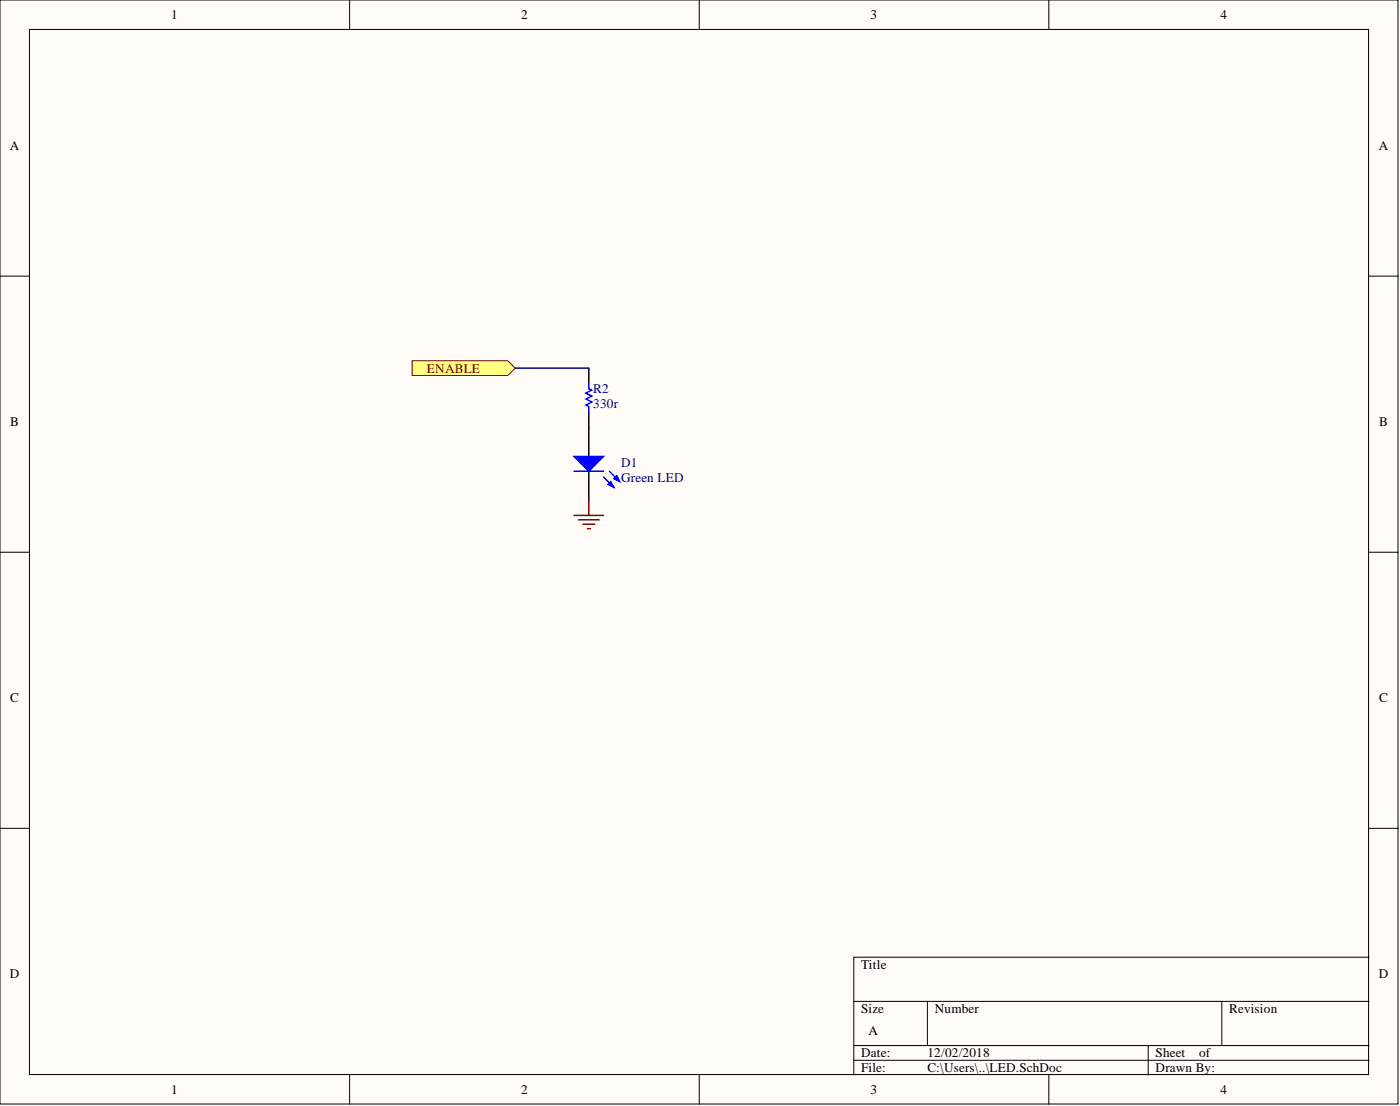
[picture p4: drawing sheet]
<svg xmlns="http://www.w3.org/2000/svg" width="241mm" height="190mm" viewBox="0 0 241 190" stroke-linecap="round" stroke-linejoin="round" font-family="sans-serif">
<g fill="#fffcf8" stroke="#000" stroke-width=".17">
<path d="M0 0h241v190.2h-241z"/>
<path d="M5.1 5.1h230.8v180h-230.8z"/>
</g>
<g fill="none" stroke="#000" stroke-width=".17">
<path d="M60.3 0v5.1M120.5 0v5.1M180.8 0v5.1M0 47.6h5.1M236 47.6h5M0 95.1h5.1M236 95.1h5M0 142.7h5.1M236 142.7h5M147.2 172.5h88.8M159.8 172.5v7.6M210.6 172.5v7.6"/>
<path d="M236 164.9h-88.8v20.3M60.3 185.2v5M120.5 185.2v5M147.2 180.1h88.8M147.2 182.6h88.8M180.8 185.2v5M197.9 180.1v5.1"/>
</g>
<path d="M71 62.1h16.5l1.3 1.3-1.3 1.3h-16.5z" fill-rule="evenodd" fill="#ffff80" stroke="#800000" stroke-width=".17"/>
<path d="M101.5 63.4v2.5M101.5 71v7.6M101.5 81.2v5" fill="none" stroke="#000" stroke-width=".25"/>
<path d="M101.5 65.9v1.1l.5 .2-1 .5 1 .5-1 .5 1 .5-1 .6 .5 .2v1" fill="none" stroke="#00f" stroke-width=".25"/>
<path d="M99 78.6h5l-2.5 2.6z" fill="#00f"/>
<path d="M99 78.6h5l-2.5 2.6zM104 82.2l1.8 1.8M105 81.2l1.8 1.7" fill="none" stroke="#00f" stroke-width=".25"/>
<path d="M104.8 83.4l.5-.5 .5 1.1z" fill="#00f"/>
<path d="M104.8 83.4l.5-.5 .5 1.1z" fill="none" stroke="#00f" stroke-width=".25"/>
<path d="M105.8 82.4l.5-.5 .5 1z" fill="#00f"/>
<path d="M99 81.2h5M105.8 82.4l.5-.5 .5 1z" fill="none" stroke="#00f" stroke-width=".25"/>
<path d="M99 88.8h5M99.7 89.5h3.6M100.5 90.3h2M101.2 91.1h.5M101.5 86.2v2.6" fill="none" stroke="#800000" stroke-width=".25"/>
<path d="M88.8 63.4h12.7" fill="none" stroke="#000080" stroke-width=".25"/>
<g font-size="2.3">
<text x="29.5" y="3.3">1</text>
<text x="89.8" y="3.3">2</text>
<text x="150" y="3.3">3</text>
<text x="210.3" y="3.3">4</text>
<text x="1.7" y="25.8">A</text>
<text x="237.7" y="25.8">A</text>
<text x="1.8" y="73.4">B</text>
<text x="237.7" y="73.4">B</text>
<text x="1.8" y="120.9">C</text>
<text x="237.7" y="120.9">C</text>
<text x="148.4" y="166.9">Title</text>
<text x="1.7" y="168.5">D</text>
<text x="237.7" y="168.5">D</text>
<text x="148.4" y="174.5">Size</text>
<text x="149.7" y="178.3">A</text>
<text x="161.1" y="174.5">Number</text>
<text x="211.9" y="174.5">Revision</text>
<text x="148.4" y="182.1">Date:</text>
<text x="148.4" y="184.7">File:</text>
<text x="159.8" y="182.1">12/02/2018</text>
<text x="159.8" y="184.7">C:\Users\..\LED.SchDoc</text>
<text x="199.2" y="182.1">Sheet</text>
<text x="199.2" y="184.7">Drawn By:</text>
<text x="206.7" y="182.1">of</text>
<text x="29.5" y="188.5">1</text>
<text x="89.8" y="188.5">2</text>
<text x="150" y="188.5">3</text>
<text x="210.3" y="188.5">4</text>
</g>
<text font-size="2.3" fill="#800000" x="73.6" y="64.2">ENABLE</text>
<g font-size="2.3" fill="#000080">
<text x="102.2" y="67.7">R2</text>
<text x="102.2" y="70.3">330r</text>
<text x="107.1" y="80.4">D1</text>
<text x="107.1" y="82.9">Green LED</text>
</g>
</svg>
